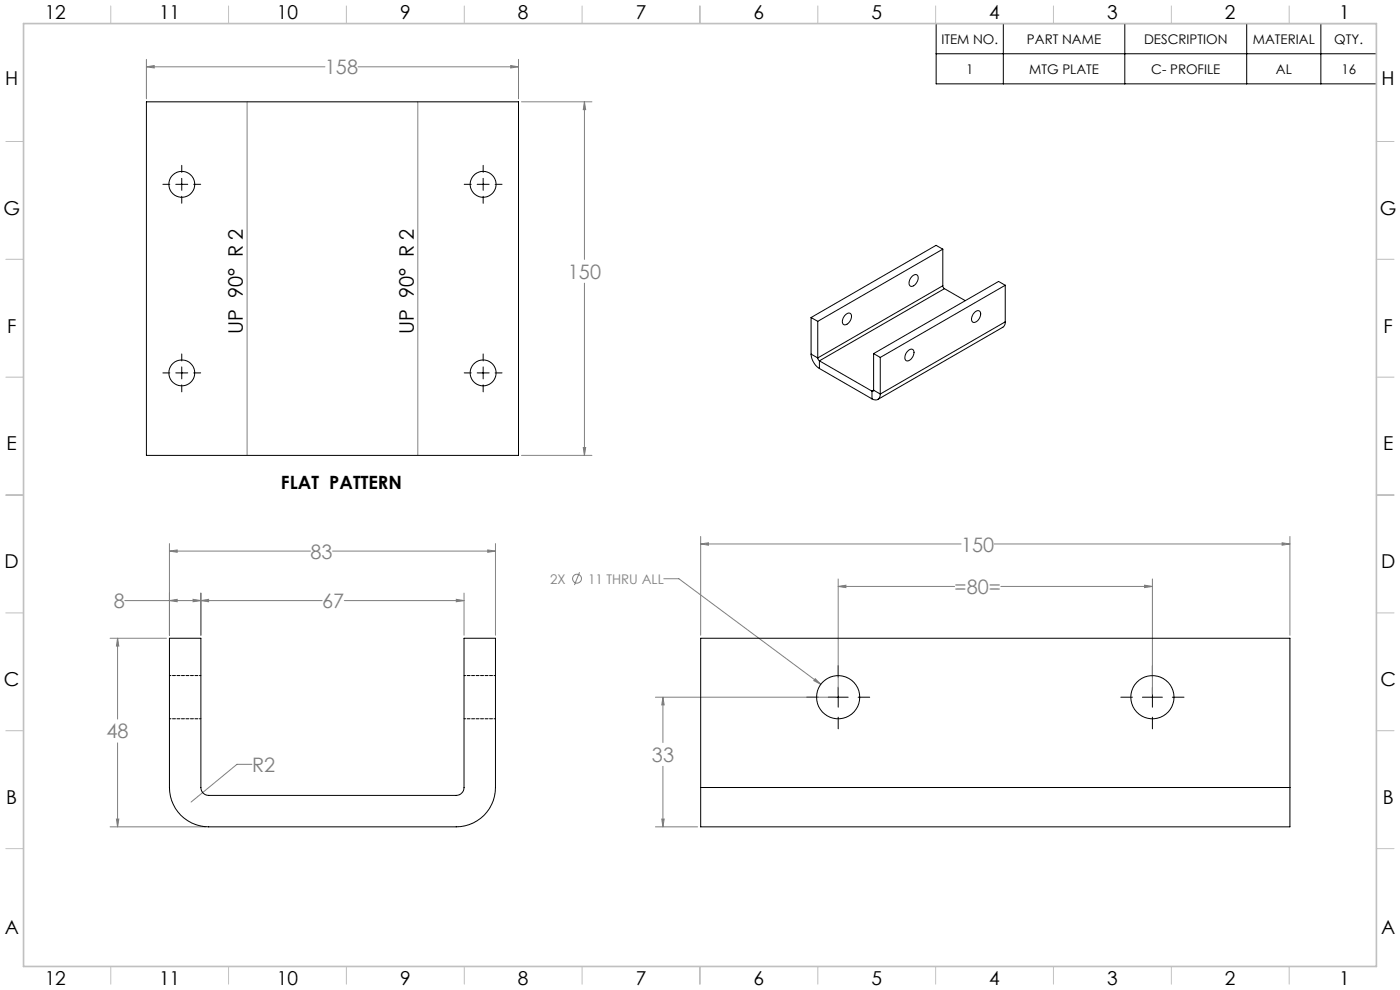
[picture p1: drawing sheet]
<svg xmlns="http://www.w3.org/2000/svg" width="594mm" height="420mm" viewBox="0 0 594 420" stroke-linecap="round" stroke-linejoin="round" font-family="sans-serif">
<g fill="none" stroke="#808080" stroke-width=".42">
<path d="M62.1 25.2v16.7M62.1 28.3h75.8M62.1 28.3l3.3-.5v1zM151.9 28.3h68.1M216.7 27.8l3.3 .5-3.3 .5zM220 25.2v16.7M104.8 43.2v150M177.3 43.2v150M221.3 43.2h29.8M248 43.2l.5 3.3h-1zM248 43.2v66.8M248 120.1v73.1"/>
<path d="M221.3 193.2h29.8M247.5 189.9h1l-.5 3.3zM71.9 233.8l3.3-.5v1zM71.9 230.6v38.9M71.9 233.8h59.8M141.1 233.8h69.1M206.9 233.3l3.3 .5-3.3 .5zM210.2 230.6v38.9M297.3 230.8l3.3-.5v1zM297.3 227.6v41.9M297.3 230.8h110.5M421.9 230.8h125.4"/>
<path d="M544 230.3l3.3 .5-3.3 .5zM547.3 227.6v41.9M52.9 254.8h83.8M71.9 254.8l3.3-.5v1zM81.9 254.3l3.3 .5-3.3 .5zM85.2 254.8l3.3-.5v1zM85.2 251.6v17.9M146.1 254.8h50.8M193.6 254.3l3.3 .5-3.3 .5zM196.9 251.6v17.9M245.9 242.8l-2.2 5.4M281.7 245.5h6.3l60.3 44.8"/>
<path d="M355.6 248.8l3.3-.5v1zM355.6 245.6v48.9M355.6 248.8h49.4M424.6 248.8h64.3M485.6 248.3l3.3 .5-3.3 .5zM488.9 245.6v48.9M46.7 270.8h23.9M49.9 270.8l.5 3.3h-1zM49.9 270.8v34.3M278.1 295.8h76.3M281.3 295.8l.5 3.3h-1zM281.3 295.8v19.2"/>
<path d="M345.9 287.9l2.4 2.4-3-1.5zM49.9 315.2v35.6M106.9 324.3h-6.4l-19.4 16M281.3 325.1v25.7M46.7 350.8h40.6M49.4 347.5h1l-.5 3.3zM278.1 350.8h17.9M280.8 347.5h1l-.5 3.3z"/>
<circle cx="244.8" cy="245.5" r="1.89"/>
</g>
<g fill="none" stroke="#000" stroke-width=".42">
<path d="M397.2 10h186.8v25.6h-186.8zM425.7 10v25.6M477.2 10v25.6M529 10v25.6M560.4 10v25.6M397.2 22.8h186.8M69.1 78.2h2.9M74.6 78.2h5.1M77.1 70.1v3M77.1 75.7v5M82.2 78.2h3M197 78.2h2.9"/>
<path d="M202.5 78.2h5M205 70.1v3M205 75.7v5M210.1 78.2h2.9M77.1 83.3v2.9M205 83.3v2.9M69.1 158.2h2.9M74.6 158.2h5.1M77.1 150.2v2.9M77.1 155.7v5M82.2 158.2h3M197 158.2h2.9"/>
<path d="M202.5 158.2h5M205 150.2v2.9M205 155.7v5M210.1 158.2h2.9M77.1 163.3v2.9M205 163.3v2.9M342.2 295.8h5M351.4 295.8h8.5M355.6 282.4v4.9M355.6 291.6v8.4M364.1 295.8h4.9M475.5 295.8h5"/>
<path d="M484.7 295.8h8.5M488.9 282.4v4.9M488.9 291.6v8.4M497.4 295.8h5M355.6 304.3v4.9M488.9 304.3v4.9"/>
</g>
<g fill="none" stroke="#c0c0c0" stroke-width=".42">
<path d="M47 2.5v7.5M97 2.5v7.5M147 2.5v7.5M197 2.5v7.5M247 2.5v7.5M297 2.5v7.5M347 2.5v7.5M397 2.5v7.5M447 2.5v7.5M497 2.5v7.5M547 2.5v7.5M2.5 60h7.5"/>
<path d="M584 60h7.5M2.5 110h7.5M584 110h7.5M2.5 160h7.5M584 160h7.5M2.5 210h7.5M584 210h7.5M2.5 260h7.5M584 260h7.5M2.5 310h7.5M584 310h7.5M2.5 360h7.5"/>
<path d="M584 360h7.5M47 410v7.5M97 410v7.5M147 410v7.5M197 410v7.5M247 410v7.5M297 410v7.5M347 410v7.5M397 410v7.5M447 410v7.5M497 410v7.5M547 410v7.5"/>
</g>
<path d="M10 10h574v400h-574z" fill="none" stroke="#c0c0c0" stroke-width=".7"/>
<g fill="#808080">
<path d="M345.9 287.9l2.4 2.4-3-1.5z"/>
<path d="M49.4 347.5h1l-.5 3.3zM49.9 270.8l.5 3.3h-1zM71.9 233.8l3.3-.5v1zM206.9 233.3l3.3 .5-3.3 .5zM85.2 254.8l3.3-.5v1zM193.6 254.3l3.3 .5-3.3 .5zM81.9 254.3l3.3 .5-3.3 .5zM71.9 254.8l3.3-.5v1zM544 230.3l3.3 .5-3.3 .5zM297.3 230.8l3.3-.5v1zM281.3 295.8l.5 3.3h-1zM280.8 347.5h1l-.5 3.3zM485.6 248.3l3.3 .5-3.3 .5zM355.6 248.8l3.3-.5v1zM216.7 27.8l3.3 .5-3.3 .5zM62.1 28.3l3.3-.5v1zM248 43.2l.5 3.3h-1zM247.5 189.9h1l-.5 3.3z"/>
</g>
<g fill="none" stroke="#000" stroke-width=".42">
<path d="M62.1 43.2h157.9v150h-157.9zM386.8 117.5a1.43 1.43 0 0 1 1.5-1.1 1.43 1.43 0 0 1 1.3 1.3 3.4 3.4 0 0 1-3.3 3.7 2.77 2.77 0 0 1 .5-3.9zM400 105.7l-2.8-1.6-53.1 30.6M400 105.7l-53 30.6M400 105.7v15.5M344.1 134.7l2.9 1.6M344.1 134.7v15.5M347 136.3v15.6M358.8 133.5a1.43 1.43 0 0 1 2-.5 1.43 1.43 0 0 1 .3 2.1l-.7 1.4a1.61 1.61 0 0 1-1.3 1.3 1.61 1.61 0 0 1-1.7-.9l.2-1.7zM400 121.2l.7 1.3M400 121.2l-53 30.7M400.7 122.5l-53 30.6"/>
<path d="M400.7 122.5l8.8 5M413.4 132.6a1.5 1.5 0 0 1 2.2-.6 1.5 1.5 0 0 1 .3 2.2l-.5 1.1a1.72 1.72 0 0 1-1.4 1.4 1.72 1.72 0 0 1-1.7-.7l.1-1.7zM426.5 136.5l-.2 1.3-.8 1-53 30.7M426.5 121l-53 30.6M426.5 121v15.5M426.5 136.5l-53 30.7M426.5 121l-2.8-1.6-53 30.6M344.1 150.2l.4 2 1 2 2.2 2.1M344.1 150.2l2.9 1.7M347 151.9l.7 1.2M347.7 153.1l22.3 12.8M347.7 156.3l22.3 12.9"/>
<path d="M347.7 153.1v3.2M370.7 150l2.8 1.6M370.7 150v15.5M373.5 151.6v15.6M385.4 148.7a1.37 1.37 0 0 1 1.9-.4 1.37 1.37 0 0 1 .4 1.9l-.6 1.5a1.72 1.72 0 0 1-1.3 1.3 1.72 1.72 0 0 1-1.8-.7l.1-1.6zM370 165.9v3.3M370.7 165.5l-.2 .5-.5-.1M370.7 165.5l2.8 1.7M370.7 165.5l-.7 .4M373.5 167.2a2.15 2.15 0 0 1-1 2.3 2.15 2.15 0 0 1-2.5-.3M71.9 270.8h13.3v63.3a3.3 3.3 0 0 0 3.3 3.3h105.1a3.4 3.4 0 0 0 3.3-3.3v-63.3h13.3v63.3a16.6 16.6 0 0 1-16.6 16.7h-105.1a16.6 16.6 0 0 1-16.6-16.7zM297.3 334.1v16.7h250v-16.7"/>
<path d="M297.3 334.1v-63.3h250v63.3M297.3 334.1h250"/>
<circle cx="77.1" cy="78.2" r="5.5"/>
<circle cx="205" cy="78.2" r="5.5"/>
<circle cx="77.1" cy="158.2" r="5.5"/>
<circle cx="205" cy="158.2" r="5.5"/>
<circle cx="355.6" cy="295.8" r="9.2"/>
<circle cx="489" cy="295.8" r="9.2"/>
</g>
<path d="M85.2 286.6h-13.3M210.2 286.6h-13.3M71.9 304.9h13.3M196.9 304.9h13.3" fill="none" stroke="#000" stroke-width=".42" stroke-dasharray="1.3 .6" stroke-dashoffset=".6"/>
<g font-size="8.5" fill="#808080">
<text x="137.9" y="31.5">158</text>
<text x="241" y="118.3">150</text>
<text x="407.8" y="234">150</text>
<text x="131.7" y="237">83</text>
<text x="405" y="252">=80=</text>
<text x="48.2" y="258">8</text>
<text x="136.7" y="258">67</text>
<text x="45.2" y="313.3">48</text>
<text x="276.6" y="323.3">33</text>
<text x="106.9" y="327.4">R2</text>
</g>
<g font-size="8.5">
<text x="103.1" y="141.8" transform="rotate(-90 103.1 141.8)">UP 90° R 2</text>
<text x="175.5" y="141.8" transform="rotate(-90 175.5 141.8)">UP 90° R 2</text>
</g>
<g font-size="8.1">
<text x="19" y="8">12</text>
<text x="67.5" y="8">11</text>
<text x="117.5" y="8">10</text>
<text x="169.7" y="8">9</text>
<text x="219.7" y="8">8</text>
<text x="269.7" y="8">7</text>
<text x="319.7" y="8">6</text>
<text x="369.7" y="8">5</text>
<text x="419.7" y="8">4</text>
<text x="469.7" y="8">3</text>
<text x="519.7" y="8">2</text>
<text x="568.2" y="8">1</text>
<text x="2.2" y="36.1">H</text>
<text x="586.2" y="36.1">H</text>
<text x="1.4" y="91.1">G</text>
<text x="585.4" y="91.1">G</text>
<text x="3" y="141.1">F</text>
<text x="587" y="141.1">F</text>
<text x="2.8" y="191.1">E</text>
<text x="586.8" y="191.1">E</text>
<text x="2" y="241.1">D</text>
<text x="586" y="241.1">D</text>
<text x="1.7" y="291.1">C</text>
<text x="585.7" y="291.1">C</text>
<text x="2.7" y="341.1">B</text>
<text x="586.7" y="341.1">B</text>
<text x="2" y="396.1">A</text>
<text x="586" y="396.1">A</text>
<text x="19" y="418">12</text>
<text x="67.5" y="418">11</text>
<text x="117.5" y="418">10</text>
<text x="169.7" y="418">9</text>
<text x="219.7" y="418">8</text>
<text x="269.7" y="418">7</text>
<text x="319.7" y="418">6</text>
<text x="369.7" y="418">5</text>
<text x="419.7" y="418">4</text>
<text x="469.7" y="418">3</text>
<text x="519.7" y="418">2</text>
<text x="568.2" y="418">1</text>
</g>
<text font-size="7.8" x="119.2" y="207.5">FLAT PATTERN</text>
<g font-size="5.6">
<text x="399.4" y="18.5">ITEM NO.</text>
<text x="435.7" y="18.5">PART NAME</text>
<text x="485.4" y="18.5">DESCRIPTION</text>
<text x="531.6" y="18.5">MATERIAL</text>
<text x="566.1" y="18.5">QTY.</text>
<text x="409.9" y="31.3">1</text>
<text x="436.7" y="31.3">MTG PLATE</text>
<text x="488.5" y="31.3">C- PROFILE</text>
<text x="541.3" y="31.3">AL</text>
<text x="569.1" y="31.3">16</text>
</g>
<g font-size="5.6" fill="#808080">
<text x="233.4" y="247.6">2X</text>
<text x="249.5" y="247.6">11 THRU ALL</text>
</g>
</svg>
